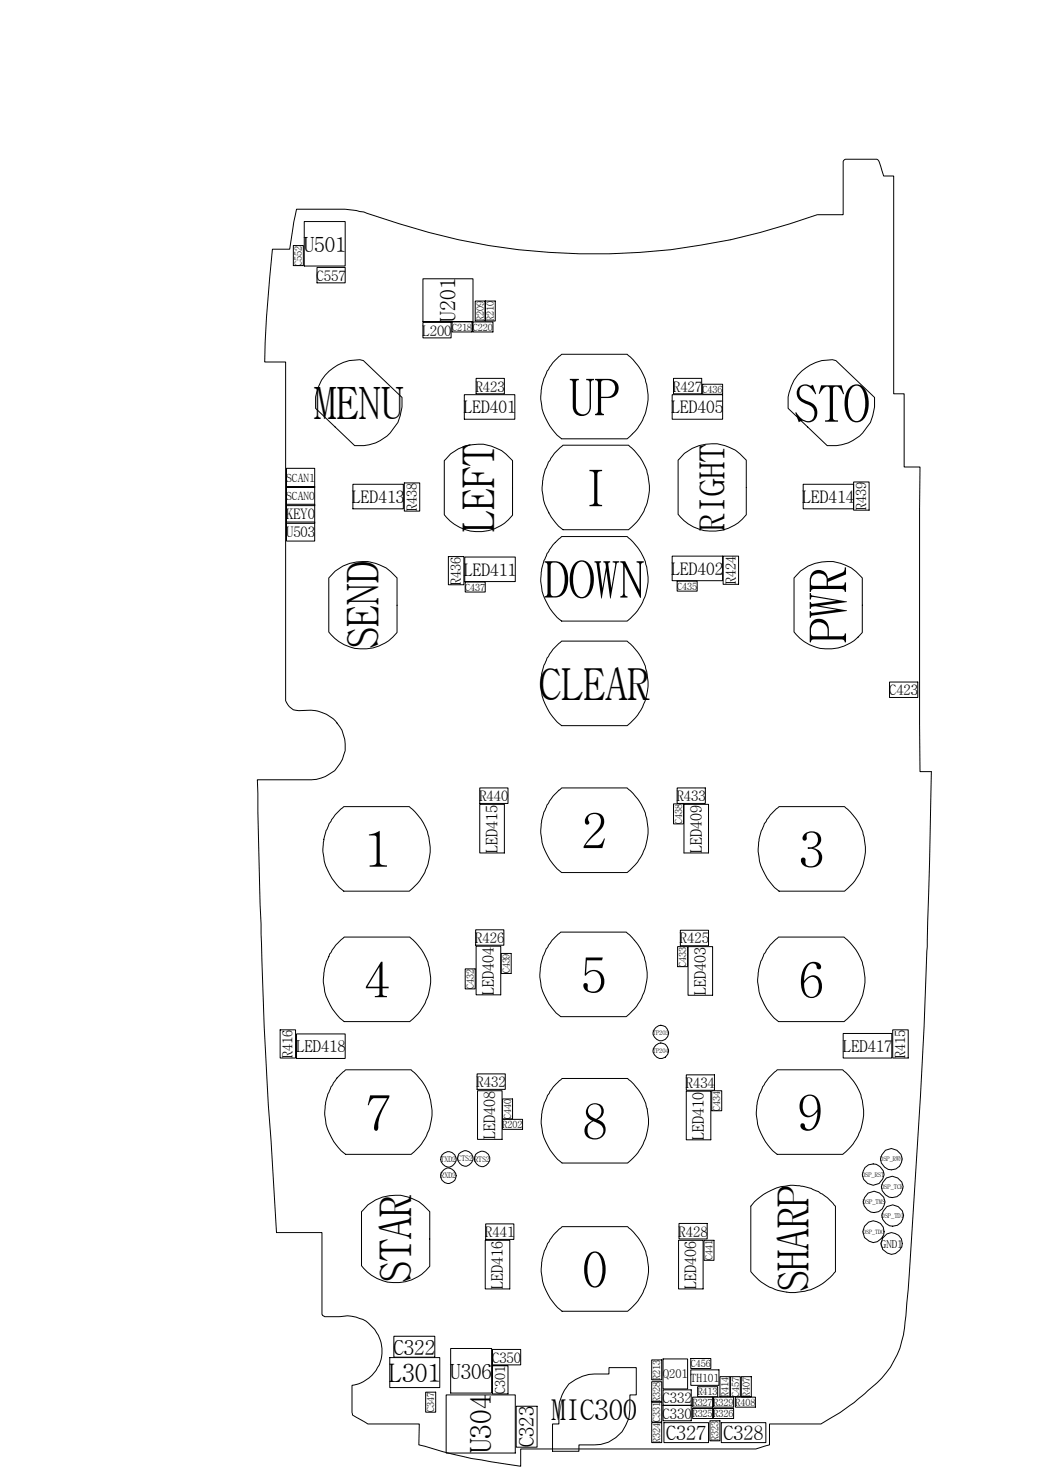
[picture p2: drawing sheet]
<svg xmlns="http://www.w3.org/2000/svg" width="297mm" height="420mm" viewBox="0 0 297 420" stroke-linecap="round" stroke-linejoin="round" font-family="sans-serif">
<g fill="none" stroke="#000" stroke-width=".29">
<path d="M84.6 59.7h13.9l5.3 .8a186.3 186.3 0 0 0 129.4 .8h7.4v-15.2l.4-.5h9.5a4.8 4.8 0 0 1 1.1 3l.5 1.6h2.9v62.2h3v20.9h4.5v86.9h3.3l-.6 25.7-1 32.7a1796.2 1796.2 0 0 1-4.5 81.9 223.8 223.8 0 0 1-1.9 20.4 25.3 25.3 0 0 1-10.2 16.1 68.5 68.5 0 0 1-13.4 9.5h-14.6v5.9l-3.9 1.2h-67.1v4.9l-4.4-.6a152.8 152.8 0 0 1-24.7-5.5l.1-5.9h-14.6l-4.3-2.5-.3-.8v-7.8a10 10 0 0 0 8.5-11.6 10 10 0 0 0-12-8h-4.2l-.8-.6v-23.4h-13l-1.6-26.5a1562.8 1562.8 0 0 1-3.2-72.1l-.7-30.6h15.5a9.9 9.9 0 0 0 7.4-3.7 10.2 10.2 0 0 0 2.1-7.9 9.9 9.9 0 0 0-10-8.3 6.3 6.3 0 0 1-5.2-.5l-1.1-1-.6-1.2v-96.7h-6a344.7 344.7 0 0 1 2.2-32.2h5l1.1-7.7zM83.7 70.1h2.9v5.7h-2.9zM86.8 63.2h11.7v12.7h-11.7zM90.5 76.3h8v4.4h-8zM120.7 79.6h14.3v12.2h-14.3zM120.7 92h8v4.4h-8zM129 91.9h5.7v2.9h-5.7zM135 91.9h5.7v2.9h-5.7zM135.6 85.9h2.9v5.7h-2.9zM138.5 85.9h2.8v5.7h-2.8zM93.9 105.9a11.6 11.6 0 0 1 9.8-3l11 10.5v2.8a12.1 12.1 0 0 1-10.9 11h-2.6l-11.1-10.6a12.6 12.6 0 0 1 3.8-10.7zM132.5 112.7h14.4v7h-14.4z"/>
<path d="M135.9 108h8v4.4h-8zM158.4 102.8l1.9-1.7h18.7a15.2 15.2 0 0 1 0 24.2h-18.7a15.1 15.1 0 0 1-1.9-22.5zM191.8 112.7h14.4v7h-14.4zM192.2 108h8v4.4h-8zM200.5 109.7h5.7v2.8h-5.7zM228.8 105.9a11.6 11.6 0 0 1 9.7-3l11 10.5v2.8a12.1 12.1 0 0 1-10.9 11h-2.6l-11.1-10.6a12.6 12.6 0 0 1 3.9-10.7zM81.8 138.9h8v5.4h-8zM81.8 133.7h8v5.4h-8zM100.7 138.2h14.4v7h-14.4zM115.4 137.8h4.4v8.1h-4.4zM128.6 129.5a12.4 12.4 0 0 1 17.6 2v15.6a12.3 12.3 0 0 1-19.4-.2v-15.4zM158.2 129.4l2.4-2.3h18.7a15.2 15.2 0 0 1 0 24.1h-18.7a15.5 15.5 0 0 1-2.4-21.8z"/>
<path d="M195.3 129.4a12.4 12.4 0 0 1 17.6 1.9v15.6a12.3 12.3 0 0 1-19.4-.1v-15.5zM229.2 138.2h14.4v7h-14.4zM243.6 137.6h4.4v8h-4.4zM81.8 143.9h8v5.5h-8zM81.8 149h8v5.4h-8zM127.9 158.9h4.5v8h-4.5zM132.6 159h14.4v7h-14.4zM157.8 155.5l2.5-2.3h18.7a15.2 15.2 0 0 1 0 24.1h-18.7a15.4 15.4 0 0 1-2.5-21.8zM191.8 158.7h14.4v7h-14.4zM206.3 158.7h4.4v8.1h-4.4zM95.6 163a12.4 12.4 0 0 1 17.7 2v15.5a12.3 12.3 0 0 1-19.5-.1v-15.4zM132.7 166.1h5.8v2.9h-5.8z"/>
<path d="M193.2 165.9h5.7v2.8h-5.7zM228.4 163a12.4 12.4 0 0 1 17.6 2v15.5a12.3 12.3 0 0 1-19.4-.1v-15.4zM158.2 184.9l2.1-1.9h18.7a15.2 15.2 0 0 1 0 24.1h-18.7a15.3 15.3 0 0 1-2.1-22.2zM253.8 194.7h8.1v4.4h-8.1zM97.1 231.1l1-.9h18.7a15.2 15.2 0 0 1 0 24.2h-18.7a15.2 15.2 0 0 1-1-23.3zM136.9 229.6h7v13.9h-7zM136.9 224.9h8.1v4.4h-8.1zM158.2 226.9l2.1-2h18.7a15.2 15.2 0 0 1 0 24.2h-18.7a15.3 15.3 0 0 1-2.1-22.2zM192.2 229.5h2.8v5.7h-2.8zM193.2 224.9h8.1v4.4h-8.1zM195.2 229.6h7v13.9h-7zM219.8 232.6l2.5-2.4h18.7a15.2 15.2 0 0 1 0 24.2h-18.7a15.4 15.4 0 0 1-2.5-21.8z"/>
<path d="M96.1 269.4l2.1-1.9h18.7a15.2 15.2 0 0 1 0 24.1h-18.7a15.4 15.4 0 0 1-2.1-22.2zM132.7 276.6h2.9v5.7h-2.9zM135.7 265.4h8.1v4.4h-8.1zM135.9 270.1h7v13.9h-7zM143 272.1h2.9v5.8h-2.9zM157.5 268.4l2.5-2.3h18.7a15.2 15.2 0 0 1 0 24.1h-18.7a15.4 15.4 0 0 1-2.5-21.8zM193.3 270.2h2.9v5.7h-2.9zM194.1 265.5h8.1v4.4h-8.1zM196.3 270.2h7v13.9h-7zM220.1 269.4l2.1-1.9h18.6a15.2 15.2 0 0 1 0 24.1h-18.6a15.4 15.4 0 0 1-2.1-22.2zM79.9 294h4.4v8h-4.4zM84.6 295.1h13.9v7h-13.9z"/>
<path d="M240.6 295h13.9v7h-13.9zM254.7 294h4.5v8h-4.5zM97.2 306.7l1.4-1.3h18.7a15.2 15.2 0 0 1 0 24.1h-18.7a15.1 15.1 0 0 1-1.4-22.8zM136.1 306.5h8.1v4.4h-8.1zM136.3 311.3h7v13.9h-7zM143.4 313.7h2.8v5.7h-2.8zM143.4 319.5h5.7v2.9h-5.7zM158.6 309.5l1.8-1.7h18.7a15.2 15.2 0 0 1 0 24.2h-18.7a15.1 15.1 0 0 1-1.8-22.5zM195.8 311.5h7v13.8h-7zM195.8 306.8h8.1v4.4h-8.1zM203.1 311.3h2.8v5.7h-2.8zM219.7 307.3l2.1-1.9h18.7a15.2 15.2 0 0 1 0 24.1h-18.7a15.3 15.3 0 0 1-2.1-22.2z"/>
<path d="M105 343.9a12.4 12.4 0 0 1 17.6 2v15.5a12.3 12.3 0 0 1-19.4-.1v-15.4zM138.5 354h7v13.9h-7zM138.6 349.3h8v4.5h-8zM158.3 352.1l2.1-2h18.7a15.2 15.2 0 0 1 0 24.2h-18.7a15.3 15.3 0 0 1-2.1-22.2zM193.6 354h7v13.9h-7zM193.7 349.2h8.1v4.4h-8.1zM200.9 354h2.8v5.7h-2.8zM215.3 343a15.3 15.3 0 0 1 23.1 1.3v18.7a15.2 15.2 0 0 1-24.2 0v-18.7zM111.2 387.5h14.3v8.6h-14.3zM112.4 381.4h11.7v6h-11.7zM121.5 397.4h2.8v5.7h-2.8zM127.3 398.2h19.7v16.5h-19.7z"/>
<path d="M128.6 384.9h11.7v12.7h-11.7zM140.5 389.8h4.5v8.1h-4.5zM140.5 385.2h8.1v4.4h-8.1zM162.3 395a12.1 12.1 0 0 1 7.3-2.8h4.2v-1.8h7.8v7.8h-1.9v4.1a10.1 10.1 0 0 1-10.1 10.1h-4.4v1.8h-7.5v-7.7h1.8v-4.2a11.7 11.7 0 0 1 2.8-7.3zM186 388.2h2.8v5.7h-2.8zM186 394.4h2.8v5.7h-2.8zM189.2 396.7h8v4.4h-8zM189.2 387.9h7v8.6h-7zM197.1 387.8h5.7v2.8h-5.7zM197.1 391h8.1v4.4h-8.1zM197.6 398.8h5.7v2.8h-5.7zM199.1 395.8h5.7v2.9h-5.7z"/>
<path d="M203.6 398.8h5.7v2.8h-5.7zM205.4 392.9h2.9v5.8h-2.9zM208.4 392.9h2.9v5.8h-2.9zM209.8 398.8h5.7v2.8h-5.7zM211.5 392.9h2.9v5.8h-2.9zM147.3 401.4h6v11.7h-6zM186 400.2h2.8v5.7h-2.8zM186 406.1h2.8v5.7h-2.8zM189.2 401.1h8v4.4h-8zM189.4 406.1h12.8v5.7h-12.8zM197.6 402h5.7v2.9h-5.7zM202.6 405.5h2.8v5.8h-2.8z"/>
<path d="M203.6 402h5.7v2.9h-5.7zM205.8 406.1h12.7v5.7h-12.7z"/>
<circle cx="188.5" cy="299.9" r="2.23"/>
<circle cx="188.5" cy="294.9" r="2.23"/>
<circle cx="127.9" cy="335.6" r="2.23"/>
<circle cx="128" cy="330.9" r="2.22"/>
<circle cx="132.8" cy="330.7" r="2.22"/>
<circle cx="137.6" cy="330.8" r="2.22"/>
<circle cx="249.1" cy="335.3" r="3"/>
<circle cx="254.4" cy="330.9" r="3.1"/>
<circle cx="254.7" cy="338.8" r="3.1"/>
<circle cx="249.2" cy="351.5" r="3"/>
<circle cx="249.5" cy="343.1" r="3.1"/>
<circle cx="254.4" cy="354.9" r="3.1"/>
<circle cx="254.8" cy="347" r="3"/>
</g>
<g font-size="14.4">
<text x="162.4" y="118.5">UP</text>
<text x="226.4" y="120.3">STO</text>
<text x="166.4" y="144.5">I</text>
<text x="155.2" y="170.5">DOWN</text>
<text x="241.4" y="183.5" transform="rotate(-90 241.4 183.5)">PWR</text>
<text x="166" y="242.3">2</text>
<text x="103.9" y="247.6">1</text>
<text x="228" y="247.6">3</text>
<text x="104" y="284.9">4</text>
<text x="165.7" y="283.4">5</text>
<text x="227.9" y="284.9">6</text>
<text x="104.4" y="322.8">7</text>
<text x="227.5" y="322.8">9</text>
<text x="166.1" y="325.2">8</text>
<text x="166.1" y="367.5">0</text>
</g>
<text font-size="12.7" x="89.7" y="119.6">MENU</text>
<text font-size="12.6" x="153.9" y="199.7">CLEAR</text>
<g font-size="12.5">
<text x="141" y="151.7" transform="rotate(-90 141 151.7)">LEFT</text>
<text x="108" y="185.2" transform="rotate(-90 108 185.2)">SEND</text>
<text x="117.4" y="366.1" transform="rotate(-90 117.4 366.1)">STAR</text>
</g>
<text font-size="12.2" x="230.7" y="368.9" transform="rotate(-90 230.7 368.9)">SHARP</text>
<text font-size="9.9" x="206.7" y="151.5" transform="rotate(-90 206.7 151.5)">RIGHT</text>
<text font-size="8.3" x="140.2" y="414.7" transform="rotate(-90 140.2 414.7)">U304</text>
<text font-size="8.2" x="157.3" y="405.3">MIC300</text>
<text font-size="7.3" x="111.1" y="394.5">L301</text>
<text font-size="6.1" x="129.9" y="91.8" transform="rotate(-90 129.9 91.8)">U201</text>
<g font-size="6">
<text x="86.7" y="71.8">U501</text>
<text x="112.3" y="386.6">C322</text>
<text x="128.5" y="393.5">U306</text>
</g>
<text font-size="5.8" x="152.3" y="413.1" transform="rotate(-90 152.3 413.1)">C323</text>
<g font-size="5.7">
<text x="190.1" y="411.1">C327</text>
<text x="206.4" y="411.1">C328</text>
</g>
<g font-size="4.9">
<text x="132.3" y="118">LED401</text>
<text x="191.6" y="118">LED405</text>
<text x="100.5" y="143.6">LED413</text>
<text x="229" y="143.6">LED414</text>
<text x="132.4" y="164.3">LED411</text>
<text x="191.6" y="164.1">LED402</text>
</g>
<g font-size="4.7">
<text x="84.6" y="300.4">LED418</text>
<text x="240.6" y="300.2">LED417</text>
</g>
<g font-size="4.5">
<text x="142" y="243.4" transform="rotate(-90 142 243.4)">LED415</text>
<text x="200.2" y="243.4" transform="rotate(-90 200.2 243.4)">LED409</text>
<text x="140.9" y="283.9" transform="rotate(-90 140.9 283.9)">LED404</text>
<text x="201.4" y="284" transform="rotate(-90 201.4 284)">LED403</text>
<text x="141.3" y="325.1" transform="rotate(-90 141.3 325.1)">LED408</text>
<text x="200.9" y="325.3" transform="rotate(-90 200.9 325.3)">LED410</text>
<text x="143.5" y="367.8" transform="rotate(-90 143.5 367.8)">LED416</text>
<text x="198.7" y="367.8" transform="rotate(-90 198.7 367.8)">LED406</text>
</g>
<g font-size="4.2">
<text x="90.3" y="80.1">C557</text>
<text x="120.6" y="95.8">L200</text>
<text x="135.7" y="111.8">R423</text>
<text x="192.1" y="111.8">R427</text>
<text x="81.6" y="148.2">KEY0</text>
<text x="81.6" y="153.3">U503</text>
<text x="253.7" y="198.4">C423</text>
<text x="136.8" y="228.7">R440</text>
<text x="193.1" y="228.7">R433</text>
<text x="135.6" y="269.2">R426</text>
<text x="194" y="269.3">R425</text>
<text x="136" y="310.3">R432</text>
<text x="195.7" y="310.6">R434</text>
<text x="138.5" y="353.1">R441</text>
<text x="193.6" y="353">R428</text>
<text x="140.4" y="388.9">C350</text>
<text x="189.1" y="400.5">C332</text>
<text x="189.1" y="404.9">C330</text>
</g>
<g font-size="4">
<text x="118.9" y="145.9" transform="rotate(-90 118.9 145.9)">R438</text>
<text x="247.1" y="145.6" transform="rotate(-90 247.1 145.6)">R439</text>
<text x="131.5" y="166.9" transform="rotate(-90 131.5 166.9)">R436</text>
<text x="209.9" y="166.8" transform="rotate(-90 209.9 166.8)">R424</text>
<text x="83.5" y="302" transform="rotate(-90 83.5 302)">R416</text>
<text x="258.3" y="302" transform="rotate(-90 258.3 302)">R415</text>
<text x="144.1" y="397.9" transform="rotate(-90 144.1 397.9)">C301</text>
</g>
<text font-size="3.5" x="189.2" y="393.4">Q201</text>
<g font-size="3.2">
<text x="81.7" y="137.6">SCAN1</text>
<text x="81.7" y="142.8">SCAN0</text>
<text x="197.1" y="394.4">TH101</text>
</g>
<text font-size="3.1" x="251.3" y="356.1">GND1</text>
<g font-size="2.9">
<text x="86.2" y="75.8" transform="rotate(-90 86.2 75.8)">C552</text>
<text x="129" y="94.4">C218C220</text>
<text x="138.1" y="91.6" transform="rotate(-90 138.1 91.6)">R209</text>
<text x="140.9" y="91.6" transform="rotate(-90 140.9 91.6)">R210</text>
<text x="200.5" y="112.2">C436</text>
<text x="132.8" y="168.6">C437</text>
<text x="193.2" y="168.4">C435</text>
<text x="194.6" y="235.2" transform="rotate(-90 194.6 235.2)">C438</text>
<text x="195.8" y="275.9" transform="rotate(-90 195.8 275.9)">C433</text>
<text x="145.5" y="277.8" transform="rotate(-90 145.5 277.8)">C439</text>
<text x="135.2" y="282.2" transform="rotate(-90 135.2 282.2)">C432</text>
<text x="205.5" y="317" transform="rotate(-90 205.5 317)">C434</text>
<text x="143.4" y="322">R202</text>
<text x="145.8" y="319.4" transform="rotate(-90 145.8 319.4)">C440</text>
<text x="203.3" y="359.7" transform="rotate(-90 203.3 359.7)">C441</text>
<text x="188.4" y="393.8" transform="rotate(-90 188.4 393.8)">R213</text>
<text x="197.1" y="390.3">C456</text>
<text x="188.4" y="400.1" transform="rotate(-90 188.4 400.1)">R328</text>
<text x="197.7" y="401.3">R327</text>
<text x="199.1" y="398.3">R413</text>
<text x="203.6" y="401.3">R329</text>
<text x="207.9" y="398.6" transform="rotate(-90 207.9 398.6)">R414</text>
<text x="209.9" y="401.3">R408</text>
<text x="210.9" y="398.6" transform="rotate(-90 210.9 398.6)">C457</text>
<text x="214" y="398.6" transform="rotate(-90 214 398.6)">R407</text>
<text x="123.9" y="403.1" transform="rotate(-90 123.9 403.1)">C347</text>
<text x="188.4" y="405.9" transform="rotate(-90 188.4 405.9)">C331</text>
<text x="197.7" y="404.5">R325R326</text>
<text x="188.4" y="411.7" transform="rotate(-90 188.4 411.7)">R324</text>
<text x="205" y="411.2" transform="rotate(-90 205 411.2)">R323</text>
</g>
<g font-size="2.2">
<text x="125.7" y="331.7">TXD2 CTS2 RTS2</text>
<text x="125.7" y="336.4">RXD2</text>
</g>
<g font-size="1.8">
<text x="186.3" y="295.5">TP203</text>
<text x="186.3" y="300.6">TP204</text>
<text x="246" y="335.9">DSP_RST</text>
<text x="251.1" y="331.5">DSP_RWN</text>
<text x="251.4" y="339.4">DSP_TCK</text>
<text x="246.2" y="343.7">DSP_TMS</text>
<text x="251.6" y="347.6">DSP_TDI</text>
</g>
<text font-size="1.7" x="246.3" y="352.1">DSP_TDO</text>
</svg>
